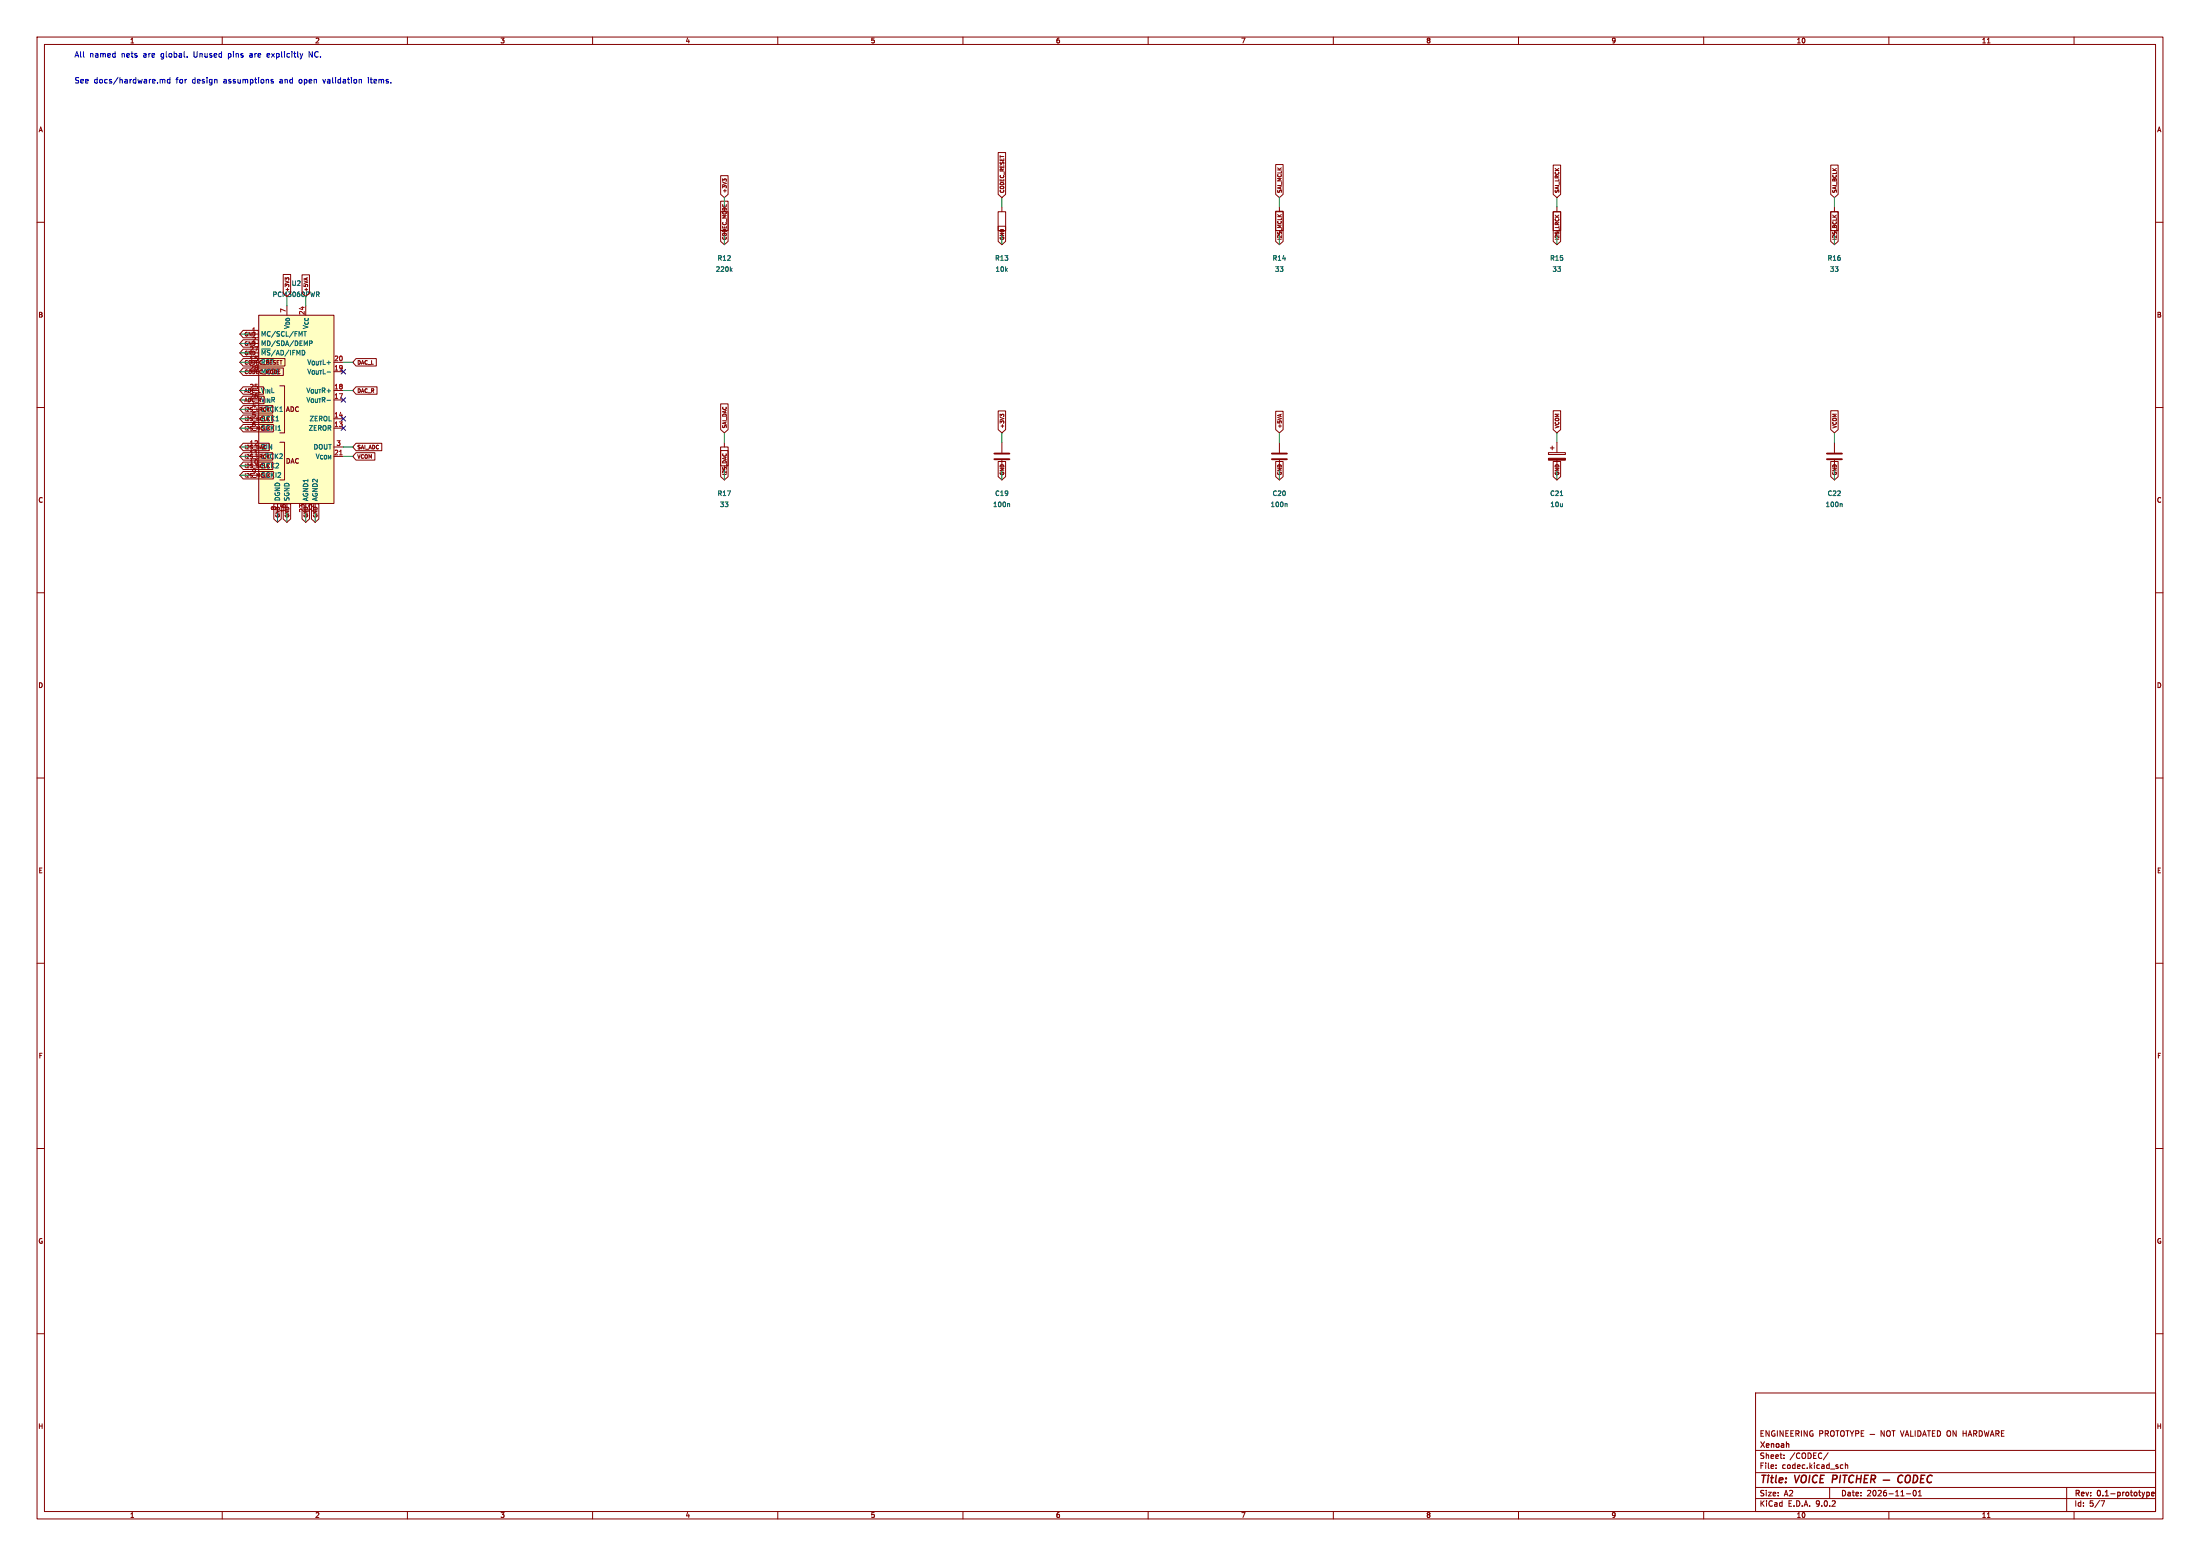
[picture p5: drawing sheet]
(kicad_sch (version 20250114) (generator "eeschema") (paper "A2")
   (title_block (title "VOICE PITCHER — CODEC") (date "2026-11-01") (rev "0.1-prototype")
    (company "Xenoah") (comment 1 "ENGINEERING PROTOTYPE — NOT VALIDATED ON HARDWARE"))
(lib_symbols (symbol "Audio:PCM3060" (exclude_from_sim no) (in_bom yes) (on_board yes) (property "Reference" "U" (at -9.398 26.67 0) (effects (font (size 1.27 1.27)))) (property "Value" "PCM3060" (at 8.89 26.67 0) (effects (font (size 1.27 1.27)))) (property "Footprint" "Package_SO:TSSOP-28_4.4x9.7mm_P0.65mm" (at 0 -42.418 0) (effects (font (size 1.27 1.27)) (hide yes))) (property "Datasheet" "https://www.ti.com/lit/gpn/pcm3060" (at 0 -39.624 0) (effects (font (size 1.27 1.27)) (hide yes))) (property "Description" "24-bit Asynchronous Stereo Audio Codec with 96/192kHz sampling rate, TSSOP-28" (at -1.016 -44.958 0) (effects (font (size 1.27 1.27)) (hide yes))) (property "ki_keywords" "audio codec 2ch 24bit 192kHz" (at 0 0 0) (effects (font (size 1.27 1.27)) (hide yes))) (property "ki_fp_filters" "TSSOP*4.4x9.7mm*P0.65mm*" (at 0 0 0) (effects (font (size 1.27 1.27)) (hide yes))) (symbol "PCM3060_0_1" (rectangle (start -10.16 25.4) (end 10.16 -25.4) (stroke (width 0.254) (type default)) (fill (type background))) (polyline (pts (xy -4.445 -6.35) (xy -3.175 -6.35) (xy -3.175 6.35) (xy -4.445 6.35)) (stroke (width 0) (type default)) (fill (type none))) (polyline (pts (xy -4.445 -8.89) (xy -3.175 -8.89) (xy -3.175 -19.05) (xy -4.445 -19.05)) (stroke (width 0) (type default)) (fill (type none)))) (symbol "PCM3060_1_1" (text "ADC" (at -1.016 0 0) (effects (font (size 1.27 1.27)))) (text "DAC" (at -1.016 -13.97 0) (effects (font (size 1.27 1.27)))) (pin input line (at -12.7 20.32 0) (length 2.54) (name "MC/SCL/FMT" (effects (font (size 1.27 1.27)))) (number "1" (effects (font (size 1.27 1.27))))) (pin input line (at -12.7 17.78 0) (length 2.54) (name "MD/SDA/DEMP" (effects (font (size 1.27 1.27)))) (number "2" (effects (font (size 1.27 1.27))))) (pin input line (at -12.7 15.24 0) (length 2.54) (name "~{MS}/AD/IFMD" (effects (font (size 1.27 1.27)))) (number "27" (effects (font (size 1.27 1.27))))) (pin input line (at -12.7 12.7 0) (length 2.54) (name "~{RST}" (effects (font (size 1.27 1.27)))) (number "15" (effects (font (size 1.27 1.27))))) (pin input line (at -12.7 10.16 0) (length 2.54) (name "MODE" (effects (font (size 1.27 1.27)))) (number "28" (effects (font (size 1.27 1.27))))) (pin input line (at -12.7 5.08 0) (length 2.54) (name "V_{IN}L" (effects (font (size 1.27 1.27)))) (number "25" (effects (font (size 1.27 1.27))))) (pin input line (at -12.7 2.54 0) (length 2.54) (name "V_{IN}R" (effects (font (size 1.27 1.27)))) (number "26" (effects (font (size 1.27 1.27))))) (pin bidirectional line (at -12.7 0 0) (length 2.54) (name "LRCK1" (effects (font (size 1.27 1.27)))) (number "4" (effects (font (size 1.27 1.27))))) (pin bidirectional line (at -12.7 -2.54 0) (length 2.54) (name "BCK1" (effects (font (size 1.27 1.27)))) (number "5" (effects (font (size 1.27 1.27))))) (pin input line (at -12.7 -5.08 0) (length 2.54) (name "SCKI1" (effects (font (size 1.27 1.27)))) (number "6" (effects (font (size 1.27 1.27))))) (pin input line (at -12.7 -10.16 0) (length 2.54) (name "DIN" (effects (font (size 1.27 1.27)))) (number "12" (effects (font (size 1.27 1.27))))) (pin bidirectional line (at -12.7 -12.7 0) (length 2.54) (name "LRCK2" (effects (font (size 1.27 1.27)))) (number "11" (effects (font (size 1.27 1.27))))) (pin bidirectional line (at -12.7 -15.24 0) (length 2.54) (name "BCK2" (effects (font (size 1.27 1.27)))) (number "10" (effects (font (size 1.27 1.27))))) (pin input line (at -12.7 -17.78 0) (length 2.54) (name "SCKI2" (effects (font (size 1.27 1.27)))) (number "9" (effects (font (size 1.27 1.27))))) (pin power_in line (at -5.08 -27.94 90) (length 2.54) (name "DGND" (effects (font (size 1.27 1.27)))) (number "8" (effects (font (size 1.27 1.27))))) (pin power_in line (at -2.54 27.94 270) (length 2.54) (name "V_{DD}" (effects (font (size 1.27 1.27)))) (number "7" (effects (font (size 1.27 1.27))))) (pin power_in line (at -2.54 -27.94 90) (length 2.54) (name "SGND" (effects (font (size 1.27 1.27)))) (number "16" (effects (font (size 1.27 1.27))))) (pin power_in line (at 2.54 27.94 270) (length 2.54) (name "V_{CC}" (effects (font (size 1.27 1.27)))) (number "24" (effects (font (size 1.27 1.27))))) (pin power_in line (at 2.54 -27.94 90) (length 2.54) (name "AGND1" (effects (font (size 1.27 1.27)))) (number "23" (effects (font (size 1.27 1.27))))) (pin power_in line (at 5.08 -27.94 90) (length 2.54) (name "AGND2" (effects (font (size 1.27 1.27)))) (number "22" (effects (font (size 1.27 1.27))))) (pin output line (at 12.7 12.7 180) (length 2.54) (name "V_{OUT}L+" (effects (font (size 1.27 1.27)))) (number "20" (effects (font (size 1.27 1.27))))) (pin output line (at 12.7 10.16 180) (length 2.54) (name "V_{OUT}L-" (effects (font (size 1.27 1.27)))) (number "19" (effects (font (size 1.27 1.27))))) (pin output line (at 12.7 5.08 180) (length 2.54) (name "V_{OUT}R+" (effects (font (size 1.27 1.27)))) (number "18" (effects (font (size 1.27 1.27))))) (pin output line (at 12.7 2.54 180) (length 2.54) (name "V_{OUT}R-" (effects (font (size 1.27 1.27)))) (number "17" (effects (font (size 1.27 1.27))))) (pin output line (at 12.7 -2.54 180) (length 2.54) (name "ZEROL" (effects (font (size 1.27 1.27)))) (number "14" (effects (font (size 1.27 1.27))))) (pin output line (at 12.7 -5.08 180) (length 2.54) (name "ZEROR" (effects (font (size 1.27 1.27)))) (number "13" (effects (font (size 1.27 1.27))))) (pin output line (at 12.7 -10.16 180) (length 2.54) (name "DOUT" (effects (font (size 1.27 1.27)))) (number "3" (effects (font (size 1.27 1.27))))) (pin output line (at 12.7 -12.7 180) (length 2.54) (name "V_{COM}" (effects (font (size 1.27 1.27)))) (number "21" (effects (font (size 1.27 1.27)))))) (embedded_fonts no))
(symbol "Device:C" (pin_numbers (hide yes)) (pin_names (offset 0.254)) (exclude_from_sim no) (in_bom yes) (on_board yes) (property "Reference" "C" (at 0.635 2.54 0) (effects (font (size 1.27 1.27)) (justify left))) (property "Value" "C" (at 0.635 -2.54 0) (effects (font (size 1.27 1.27)) (justify left))) (property "Footprint" "" (at 0.9652 -3.81 0) (effects (font (size 1.27 1.27)) (hide yes))) (property "Datasheet" "~" (at 0 0 0) (effects (font (size 1.27 1.27)) (hide yes))) (property "Description" "Unpolarized capacitor" (at 0 0 0) (effects (font (size 1.27 1.27)) (hide yes))) (property "ki_keywords" "cap capacitor" (at 0 0 0) (effects (font (size 1.27 1.27)) (hide yes))) (property "ki_fp_filters" "C_*" (at 0 0 0) (effects (font (size 1.27 1.27)) (hide yes))) (symbol "C_0_1" (polyline (pts (xy -2.032 0.762) (xy 2.032 0.762)) (stroke (width 0.508) (type default)) (fill (type none))) (polyline (pts (xy -2.032 -0.762) (xy 2.032 -0.762)) (stroke (width 0.508) (type default)) (fill (type none)))) (symbol "C_1_1" (pin passive line (at 0 3.81 270) (length 2.794) (name "~" (effects (font (size 1.27 1.27)))) (number "1" (effects (font (size 1.27 1.27))))) (pin passive line (at 0 -3.81 90) (length 2.794) (name "~" (effects (font (size 1.27 1.27)))) (number "2" (effects (font (size 1.27 1.27)))))) (embedded_fonts no))
(symbol "Device:C_Polarized" (pin_numbers (hide yes)) (pin_names (offset 0.254)) (exclude_from_sim no) (in_bom yes) (on_board yes) (property "Reference" "C" (at 0.635 2.54 0) (effects (font (size 1.27 1.27)) (justify left))) (property "Value" "C_Polarized" (at 0.635 -2.54 0) (effects (font (size 1.27 1.27)) (justify left))) (property "Footprint" "" (at 0.9652 -3.81 0) (effects (font (size 1.27 1.27)) (hide yes))) (property "Datasheet" "~" (at 0 0 0) (effects (font (size 1.27 1.27)) (hide yes))) (property "Description" "Polarized capacitor" (at 0 0 0) (effects (font (size 1.27 1.27)) (hide yes))) (property "ki_keywords" "cap capacitor" (at 0 0 0) (effects (font (size 1.27 1.27)) (hide yes))) (property "ki_fp_filters" "CP_*" (at 0 0 0) (effects (font (size 1.27 1.27)) (hide yes))) (symbol "C_Polarized_0_1" (rectangle (start -2.286 0.508) (end 2.286 1.016) (stroke (width 0) (type default)) (fill (type none))) (polyline (pts (xy -1.778 2.286) (xy -0.762 2.286)) (stroke (width 0) (type default)) (fill (type none))) (polyline (pts (xy -1.27 2.794) (xy -1.27 1.778)) (stroke (width 0) (type default)) (fill (type none))) (rectangle (start 2.286 -0.508) (end -2.286 -1.016) (stroke (width 0) (type default)) (fill (type outline)))) (symbol "C_Polarized_1_1" (pin passive line (at 0 3.81 270) (length 2.794) (name "~" (effects (font (size 1.27 1.27)))) (number "1" (effects (font (size 1.27 1.27))))) (pin passive line (at 0 -3.81 90) (length 2.794) (name "~" (effects (font (size 1.27 1.27)))) (number "2" (effects (font (size 1.27 1.27)))))) (embedded_fonts no))
(symbol "Device:R" (pin_numbers (hide yes)) (pin_names (offset 0)) (exclude_from_sim no) (in_bom yes) (on_board yes) (property "Reference" "R" (at 2.032 0 90) (effects (font (size 1.27 1.27)))) (property "Value" "R" (at 0 0 90) (effects (font (size 1.27 1.27)))) (property "Footprint" "" (at -1.778 0 90) (effects (font (size 1.27 1.27)) (hide yes))) (property "Datasheet" "~" (at 0 0 0) (effects (font (size 1.27 1.27)) (hide yes))) (property "Description" "Resistor" (at 0 0 0) (effects (font (size 1.27 1.27)) (hide yes))) (property "ki_keywords" "R res resistor" (at 0 0 0) (effects (font (size 1.27 1.27)) (hide yes))) (property "ki_fp_filters" "R_*" (at 0 0 0) (effects (font (size 1.27 1.27)) (hide yes))) (symbol "R_0_1" (rectangle (start -1.016 -2.54) (end 1.016 2.54) (stroke (width 0.254) (type default)) (fill (type none)))) (symbol "R_1_1" (pin passive line (at 0 3.81 270) (length 1.27) (name "~" (effects (font (size 1.27 1.27)))) (number "1" (effects (font (size 1.27 1.27))))) (pin passive line (at 0 -3.81 90) (length 1.27) (name "~" (effects (font (size 1.27 1.27)))) (number "2" (effects (font (size 1.27 1.27)))))) (embedded_fonts no)))
(text "All named nets are global. Unused pins are explicitly NC." (at 20 15 0) (effects (font (size 1.5 1.5)) (justify left)))
(text "See docs/hardware.md for design assumptions and open validation items." (at 20 22 0) (effects (font (size 1.5 1.5)) (justify left)))
(symbol (lib_id "Audio:PCM3060") (at 80.01 110.49 0) (unit 1) (in_bom yes) (on_board yes) (dnp no) (property "Reference" "U2" (at 80.01 76.49 0) (effects (font (size 1.27 1.27))))
    (property "Value" "PCM3060PWR" (at 80.01 79.49 0) (effects (font (size 1.27 1.27))))
    (property "Footprint" "VoicePitcher:Package_SO__TSSOP-28_4.4x9.7mm_P0.65mm" (at 80.01 110.49 0) (effects (font (size 1 1)) (hide yes)))
    (property "MPN" "PCM3060PWR" (at 80.01 110.49 0) (effects (font (size 1 1)) (hide yes)))
    (property "LCSC" "C2651841" (at 80.01 110.49 0) (effects (font (size 1 1)) (hide yes))))
(wire (pts (xy 67.31 90.16999999999999) (xy 64.77 90.17)) (stroke (width 0) (type default)))
(global_label "GND" (shape input) (at 64.77 90.17 0) (effects (font (size 1 1)) (justify left))
    (property "Intersheetrefs" "${INTERSHEET_REFS}" (at 64.77 90.17 0) (effects (font (size 1 1)) (hide yes))))
(wire (pts (xy 67.31 92.71) (xy 64.77 92.71)) (stroke (width 0) (type default)))
(global_label "GND" (shape input) (at 64.77 92.71 0) (effects (font (size 1 1)) (justify left))
    (property "Intersheetrefs" "${INTERSHEET_REFS}" (at 64.77 92.71 0) (effects (font (size 1 1)) (hide yes))))
(wire (pts (xy 67.31 95.25) (xy 64.77 95.25)) (stroke (width 0) (type default)))
(global_label "GND" (shape input) (at 64.77 95.25 0) (effects (font (size 1 1)) (justify left))
    (property "Intersheetrefs" "${INTERSHEET_REFS}" (at 64.77 95.25 0) (effects (font (size 1 1)) (hide yes))))
(wire (pts (xy 67.31 97.78999999999999) (xy 64.77 97.79)) (stroke (width 0) (type default)))
(global_label "CODEC_RESET" (shape input) (at 64.77 97.79 0) (effects (font (size 1 1)) (justify left))
    (property "Intersheetrefs" "${INTERSHEET_REFS}" (at 64.77 97.79 0) (effects (font (size 1 1)) (hide yes))))
(wire (pts (xy 67.31 100.33) (xy 64.77 100.33)) (stroke (width 0) (type default)))
(global_label "CODEC_MODE" (shape input) (at 64.77 100.33 0) (effects (font (size 1 1)) (justify left))
    (property "Intersheetrefs" "${INTERSHEET_REFS}" (at 64.77 100.33 0) (effects (font (size 1 1)) (hide yes))))
(wire (pts (xy 67.31 105.41) (xy 64.77 105.41)) (stroke (width 0) (type default)))
(global_label "ADC_L" (shape input) (at 64.77 105.41 0) (effects (font (size 1 1)) (justify left))
    (property "Intersheetrefs" "${INTERSHEET_REFS}" (at 64.77 105.41 0) (effects (font (size 1 1)) (hide yes))))
(wire (pts (xy 67.31 107.94999999999999) (xy 64.77 107.95)) (stroke (width 0) (type default)))
(global_label "ADC_R" (shape input) (at 64.77 107.95 0) (effects (font (size 1 1)) (justify left))
    (property "Intersheetrefs" "${INTERSHEET_REFS}" (at 64.77 107.95 0) (effects (font (size 1 1)) (hide yes))))
(wire (pts (xy 67.31 110.49) (xy 64.77 110.49)) (stroke (width 0) (type default)))
(global_label "I2S_LRCK" (shape input) (at 64.77 110.49 0) (effects (font (size 1 1)) (justify left))
    (property "Intersheetrefs" "${INTERSHEET_REFS}" (at 64.77 110.49 0) (effects (font (size 1 1)) (hide yes))))
(wire (pts (xy 67.31 113.03) (xy 64.77 113.03)) (stroke (width 0) (type default)))
(global_label "I2S_BCLK" (shape input) (at 64.77 113.03 0) (effects (font (size 1 1)) (justify left))
    (property "Intersheetrefs" "${INTERSHEET_REFS}" (at 64.77 113.03 0) (effects (font (size 1 1)) (hide yes))))
(wire (pts (xy 67.31 115.57) (xy 64.77 115.57)) (stroke (width 0) (type default)))
(global_label "I2S_MCLK" (shape input) (at 64.77 115.57 0) (effects (font (size 1 1)) (justify left))
    (property "Intersheetrefs" "${INTERSHEET_REFS}" (at 64.77 115.57 0) (effects (font (size 1 1)) (hide yes))))
(wire (pts (xy 67.31 120.64999999999999) (xy 64.77 120.65)) (stroke (width 0) (type default)))
(global_label "I2S_DAC" (shape input) (at 64.77 120.65 0) (effects (font (size 1 1)) (justify left))
    (property "Intersheetrefs" "${INTERSHEET_REFS}" (at 64.77 120.65 0) (effects (font (size 1 1)) (hide yes))))
(wire (pts (xy 67.31 123.19) (xy 64.77 123.19)) (stroke (width 0) (type default)))
(global_label "I2S_LRCK" (shape input) (at 64.77 123.19 0) (effects (font (size 1 1)) (justify left))
    (property "Intersheetrefs" "${INTERSHEET_REFS}" (at 64.77 123.19 0) (effects (font (size 1 1)) (hide yes))))
(wire (pts (xy 67.31 125.72999999999999) (xy 64.77 125.73)) (stroke (width 0) (type default)))
(global_label "I2S_BCLK" (shape input) (at 64.77 125.73 0) (effects (font (size 1 1)) (justify left))
    (property "Intersheetrefs" "${INTERSHEET_REFS}" (at 64.77 125.73 0) (effects (font (size 1 1)) (hide yes))))
(wire (pts (xy 67.31 128.26999999999998) (xy 64.77 128.27)) (stroke (width 0) (type default)))
(global_label "I2S_MCLK" (shape input) (at 64.77 128.27 0) (effects (font (size 1 1)) (justify left))
    (property "Intersheetrefs" "${INTERSHEET_REFS}" (at 64.77 128.27 0) (effects (font (size 1 1)) (hide yes))))
(wire (pts (xy 74.93 138.43) (xy 74.93 140.97)) (stroke (width 0) (type default)))
(global_label "GND" (shape input) (at 74.93 140.97 90) (effects (font (size 1 1)) (justify left))
    (property "Intersheetrefs" "${INTERSHEET_REFS}" (at 74.93 140.97 90) (effects (font (size 1 1)) (hide yes))))
(wire (pts (xy 77.47 82.55) (xy 77.47 80.01)) (stroke (width 0) (type default)))
(global_label "+3V3" (shape input) (at 77.47 80.01 270) (effects (font (size 1 1)) (justify left))
    (property "Intersheetrefs" "${INTERSHEET_REFS}" (at 77.47 80.01 270) (effects (font (size 1 1)) (hide yes))))
(wire (pts (xy 77.47 138.43) (xy 77.47 140.97)) (stroke (width 0) (type default)))
(global_label "GND" (shape input) (at 77.47 140.97 90) (effects (font (size 1 1)) (justify left))
    (property "Intersheetrefs" "${INTERSHEET_REFS}" (at 77.47 140.97 90) (effects (font (size 1 1)) (hide yes))))
(wire (pts (xy 82.55000000000001 82.55) (xy 82.55 80.01)) (stroke (width 0) (type default)))
(global_label "+5VA" (shape input) (at 82.55 80.01 270) (effects (font (size 1 1)) (justify left))
    (property "Intersheetrefs" "${INTERSHEET_REFS}" (at 82.55 80.01 270) (effects (font (size 1 1)) (hide yes))))
(wire (pts (xy 82.55000000000001 138.43) (xy 82.55 140.97)) (stroke (width 0) (type default)))
(global_label "GND" (shape input) (at 82.55 140.97 90) (effects (font (size 1 1)) (justify left))
    (property "Intersheetrefs" "${INTERSHEET_REFS}" (at 82.55 140.97 90) (effects (font (size 1 1)) (hide yes))))
(wire (pts (xy 85.09 138.43) (xy 85.09 140.97)) (stroke (width 0) (type default)))
(global_label "GND" (shape input) (at 85.09 140.97 90) (effects (font (size 1 1)) (justify left))
    (property "Intersheetrefs" "${INTERSHEET_REFS}" (at 85.09 140.97 90) (effects (font (size 1 1)) (hide yes))))
(wire (pts (xy 92.71000000000001 97.78999999999999) (xy 95.25 97.79)) (stroke (width 0) (type default)))
(global_label "DAC_L" (shape input) (at 95.25 97.79 180) (effects (font (size 1 1)) (justify left))
    (property "Intersheetrefs" "${INTERSHEET_REFS}" (at 95.25 97.79 180) (effects (font (size 1 1)) (hide yes))))
(no_connect (at 92.71000000000001 100.33))
(wire (pts (xy 92.71000000000001 105.41) (xy 95.25 105.41)) (stroke (width 0) (type default)))
(global_label "DAC_R" (shape input) (at 95.25 105.41 180) (effects (font (size 1 1)) (justify left))
    (property "Intersheetrefs" "${INTERSHEET_REFS}" (at 95.25 105.41 180) (effects (font (size 1 1)) (hide yes))))
(no_connect (at 92.71000000000001 107.94999999999999))
(no_connect (at 92.71000000000001 113.03))
(no_connect (at 92.71000000000001 115.57))
(wire (pts (xy 92.71000000000001 120.64999999999999) (xy 95.25 120.65)) (stroke (width 0) (type default)))
(global_label "SAI_ADC" (shape input) (at 95.25 120.65 180) (effects (font (size 1 1)) (justify left))
    (property "Intersheetrefs" "${INTERSHEET_REFS}" (at 95.25 120.65 180) (effects (font (size 1 1)) (hide yes))))
(wire (pts (xy 92.71000000000001 123.19) (xy 95.25 123.19)) (stroke (width 0) (type default)))
(global_label "VCOM" (shape input) (at 95.25 123.19 180) (effects (font (size 1 1)) (justify left))
    (property "Intersheetrefs" "${INTERSHEET_REFS}" (at 95.25 123.19 180) (effects (font (size 1 1)) (hide yes))))
(symbol (lib_id "Device:R") (at 195.58 59.69 0) (unit 1) (in_bom yes) (on_board yes) (dnp no) (property "Reference" "R12" (at 195.58 69.69 0) (effects (font (size 1.27 1.27))))
    (property "Value" "220k" (at 195.58 72.69 0) (effects (font (size 1.27 1.27))))
    (property "Footprint" "VoicePitcher:Resistor_SMD__R_0603_1608Metric" (at 195.58 59.69 0) (effects (font (size 1 1)) (hide yes)))
    (property "MPN" "0603WAF2203T5E" (at 195.58 59.69 0) (effects (font (size 1 1)) (hide yes)))
    (property "LCSC" "C22961" (at 195.58 59.69 0) (effects (font (size 1 1)) (hide yes))))
(wire (pts (xy 195.58 55.879999999999995) (xy 195.58 53.34)) (stroke (width 0) (type default)))
(global_label "+3V3" (shape input) (at 195.58 53.34 270) (effects (font (size 1 1)) (justify left))
    (property "Intersheetrefs" "${INTERSHEET_REFS}" (at 195.58 53.34 270) (effects (font (size 1 1)) (hide yes))))
(wire (pts (xy 195.58 63.5) (xy 195.58 66.04)) (stroke (width 0) (type default)))
(global_label "CODEC_MODE" (shape input) (at 195.58 66.04 90) (effects (font (size 1 1)) (justify left))
    (property "Intersheetrefs" "${INTERSHEET_REFS}" (at 195.58 66.04 90) (effects (font (size 1 1)) (hide yes))))
(symbol (lib_id "Device:R") (at 270.51 59.69 0) (unit 1) (in_bom yes) (on_board yes) (dnp no) (property "Reference" "R13" (at 270.51 69.69 0) (effects (font (size 1.27 1.27))))
    (property "Value" "10k" (at 270.51 72.69 0) (effects (font (size 1.27 1.27))))
    (property "Footprint" "VoicePitcher:Resistor_SMD__R_0603_1608Metric" (at 270.51 59.69 0) (effects (font (size 1 1)) (hide yes)))
    (property "MPN" "0603WAF1002T5E" (at 270.51 59.69 0) (effects (font (size 1 1)) (hide yes)))
    (property "LCSC" "C25804" (at 270.51 59.69 0) (effects (font (size 1 1)) (hide yes))))
(wire (pts (xy 270.51 55.879999999999995) (xy 270.51 53.34)) (stroke (width 0) (type default)))
(global_label "CODEC_RESET" (shape input) (at 270.51 53.34 270) (effects (font (size 1 1)) (justify left))
    (property "Intersheetrefs" "${INTERSHEET_REFS}" (at 270.51 53.34 270) (effects (font (size 1 1)) (hide yes))))
(wire (pts (xy 270.51 63.5) (xy 270.51 66.04)) (stroke (width 0) (type default)))
(global_label "GND" (shape input) (at 270.51 66.04 90) (effects (font (size 1 1)) (justify left))
    (property "Intersheetrefs" "${INTERSHEET_REFS}" (at 270.51 66.04 90) (effects (font (size 1 1)) (hide yes))))
(symbol (lib_id "Device:R") (at 345.44 59.69 0) (unit 1) (in_bom yes) (on_board yes) (dnp no) (property "Reference" "R14" (at 345.44 69.69 0) (effects (font (size 1.27 1.27))))
    (property "Value" "33" (at 345.44 72.69 0) (effects (font (size 1.27 1.27))))
    (property "Footprint" "VoicePitcher:Resistor_SMD__R_0603_1608Metric" (at 345.44 59.69 0) (effects (font (size 1 1)) (hide yes)))
    (property "MPN" "0603WAF330JT5E" (at 345.44 59.69 0) (effects (font (size 1 1)) (hide yes)))
    (property "LCSC" "C23140" (at 345.44 59.69 0) (effects (font (size 1 1)) (hide yes))))
(wire (pts (xy 345.44 55.879999999999995) (xy 345.44 53.34)) (stroke (width 0) (type default)))
(global_label "SAI_MCLK" (shape input) (at 345.44 53.34 270) (effects (font (size 1 1)) (justify left))
    (property "Intersheetrefs" "${INTERSHEET_REFS}" (at 345.44 53.34 270) (effects (font (size 1 1)) (hide yes))))
(wire (pts (xy 345.44 63.5) (xy 345.44 66.04)) (stroke (width 0) (type default)))
(global_label "I2S_MCLK" (shape input) (at 345.44 66.04 90) (effects (font (size 1 1)) (justify left))
    (property "Intersheetrefs" "${INTERSHEET_REFS}" (at 345.44 66.04 90) (effects (font (size 1 1)) (hide yes))))
(symbol (lib_id "Device:R") (at 420.37 59.69 0) (unit 1) (in_bom yes) (on_board yes) (dnp no) (property "Reference" "R15" (at 420.37 69.69 0) (effects (font (size 1.27 1.27))))
    (property "Value" "33" (at 420.37 72.69 0) (effects (font (size 1.27 1.27))))
    (property "Footprint" "VoicePitcher:Resistor_SMD__R_0603_1608Metric" (at 420.37 59.69 0) (effects (font (size 1 1)) (hide yes)))
    (property "MPN" "0603WAF330JT5E" (at 420.37 59.69 0) (effects (font (size 1 1)) (hide yes)))
    (property "LCSC" "C23140" (at 420.37 59.69 0) (effects (font (size 1 1)) (hide yes))))
(wire (pts (xy 420.37 55.879999999999995) (xy 420.37 53.34)) (stroke (width 0) (type default)))
(global_label "SAI_LRCK" (shape input) (at 420.37 53.34 270) (effects (font (size 1 1)) (justify left))
    (property "Intersheetrefs" "${INTERSHEET_REFS}" (at 420.37 53.34 270) (effects (font (size 1 1)) (hide yes))))
(wire (pts (xy 420.37 63.5) (xy 420.37 66.04)) (stroke (width 0) (type default)))
(global_label "I2S_LRCK" (shape input) (at 420.37 66.04 90) (effects (font (size 1 1)) (justify left))
    (property "Intersheetrefs" "${INTERSHEET_REFS}" (at 420.37 66.04 90) (effects (font (size 1 1)) (hide yes))))
(symbol (lib_id "Device:R") (at 495.3 59.69 0) (unit 1) (in_bom yes) (on_board yes) (dnp no) (property "Reference" "R16" (at 495.3 69.69 0) (effects (font (size 1.27 1.27))))
    (property "Value" "33" (at 495.3 72.69 0) (effects (font (size 1.27 1.27))))
    (property "Footprint" "VoicePitcher:Resistor_SMD__R_0603_1608Metric" (at 495.3 59.69 0) (effects (font (size 1 1)) (hide yes)))
    (property "MPN" "0603WAF330JT5E" (at 495.3 59.69 0) (effects (font (size 1 1)) (hide yes)))
    (property "LCSC" "C23140" (at 495.3 59.69 0) (effects (font (size 1 1)) (hide yes))))
(wire (pts (xy 495.3 55.879999999999995) (xy 495.3 53.34)) (stroke (width 0) (type default)))
(global_label "SAI_BCLK" (shape input) (at 495.3 53.34 270) (effects (font (size 1 1)) (justify left))
    (property "Intersheetrefs" "${INTERSHEET_REFS}" (at 495.3 53.34 270) (effects (font (size 1 1)) (hide yes))))
(wire (pts (xy 495.3 63.5) (xy 495.3 66.04)) (stroke (width 0) (type default)))
(global_label "I2S_BCLK" (shape input) (at 495.3 66.04 90) (effects (font (size 1 1)) (justify left))
    (property "Intersheetrefs" "${INTERSHEET_REFS}" (at 495.3 66.04 90) (effects (font (size 1 1)) (hide yes))))
(symbol (lib_id "Device:R") (at 195.58 123.19 0) (unit 1) (in_bom yes) (on_board yes) (dnp no) (property "Reference" "R17" (at 195.58 133.19 0) (effects (font (size 1.27 1.27))))
    (property "Value" "33" (at 195.58 136.19 0) (effects (font (size 1.27 1.27))))
    (property "Footprint" "VoicePitcher:Resistor_SMD__R_0603_1608Metric" (at 195.58 123.19 0) (effects (font (size 1 1)) (hide yes)))
    (property "MPN" "0603WAF330JT5E" (at 195.58 123.19 0) (effects (font (size 1 1)) (hide yes)))
    (property "LCSC" "C23140" (at 195.58 123.19 0) (effects (font (size 1 1)) (hide yes))))
(wire (pts (xy 195.58 119.38) (xy 195.58 116.84)) (stroke (width 0) (type default)))
(global_label "SAI_DAC" (shape input) (at 195.58 116.84 270) (effects (font (size 1 1)) (justify left))
    (property "Intersheetrefs" "${INTERSHEET_REFS}" (at 195.58 116.84 270) (effects (font (size 1 1)) (hide yes))))
(wire (pts (xy 195.58 127.0) (xy 195.58 129.54)) (stroke (width 0) (type default)))
(global_label "I2S_DAC" (shape input) (at 195.58 129.54 90) (effects (font (size 1 1)) (justify left))
    (property "Intersheetrefs" "${INTERSHEET_REFS}" (at 195.58 129.54 90) (effects (font (size 1 1)) (hide yes))))
(symbol (lib_id "Device:C") (at 270.51 123.19 0) (unit 1) (in_bom yes) (on_board yes) (dnp no) (property "Reference" "C19" (at 270.51 133.19 0) (effects (font (size 1.27 1.27))))
    (property "Value" "100n" (at 270.51 136.19 0) (effects (font (size 1.27 1.27))))
    (property "Footprint" "VoicePitcher:Capacitor_SMD__C_0603_1608Metric" (at 270.51 123.19 0) (effects (font (size 1 1)) (hide yes)))
    (property "MPN" "CC0603KRX7R9BB104" (at 270.51 123.19 0) (effects (font (size 1 1)) (hide yes)))
    (property "LCSC" "C14663" (at 270.51 123.19 0) (effects (font (size 1 1)) (hide yes))))
(wire (pts (xy 270.51 119.38) (xy 270.51 116.84)) (stroke (width 0) (type default)))
(global_label "+3V3" (shape input) (at 270.51 116.84 270) (effects (font (size 1 1)) (justify left))
    (property "Intersheetrefs" "${INTERSHEET_REFS}" (at 270.51 116.84 270) (effects (font (size 1 1)) (hide yes))))
(wire (pts (xy 270.51 127.0) (xy 270.51 129.54)) (stroke (width 0) (type default)))
(global_label "GND" (shape input) (at 270.51 129.54 90) (effects (font (size 1 1)) (justify left))
    (property "Intersheetrefs" "${INTERSHEET_REFS}" (at 270.51 129.54 90) (effects (font (size 1 1)) (hide yes))))
(symbol (lib_id "Device:C") (at 345.44 123.19 0) (unit 1) (in_bom yes) (on_board yes) (dnp no) (property "Reference" "C20" (at 345.44 133.19 0) (effects (font (size 1.27 1.27))))
    (property "Value" "100n" (at 345.44 136.19 0) (effects (font (size 1.27 1.27))))
    (property "Footprint" "VoicePitcher:Capacitor_SMD__C_0603_1608Metric" (at 345.44 123.19 0) (effects (font (size 1 1)) (hide yes)))
    (property "MPN" "CC0603KRX7R9BB104" (at 345.44 123.19 0) (effects (font (size 1 1)) (hide yes)))
    (property "LCSC" "C14663" (at 345.44 123.19 0) (effects (font (size 1 1)) (hide yes))))
(wire (pts (xy 345.44 119.38) (xy 345.44 116.84)) (stroke (width 0) (type default)))
(global_label "+5VA" (shape input) (at 345.44 116.84 270) (effects (font (size 1 1)) (justify left))
    (property "Intersheetrefs" "${INTERSHEET_REFS}" (at 345.44 116.84 270) (effects (font (size 1 1)) (hide yes))))
(wire (pts (xy 345.44 127.0) (xy 345.44 129.54)) (stroke (width 0) (type default)))
(global_label "GND" (shape input) (at 345.44 129.54 90) (effects (font (size 1 1)) (justify left))
    (property "Intersheetrefs" "${INTERSHEET_REFS}" (at 345.44 129.54 90) (effects (font (size 1 1)) (hide yes))))
(symbol (lib_id "Device:C_Polarized") (at 420.37 123.19 0) (unit 1) (in_bom yes) (on_board yes) (dnp no) (property "Reference" "C21" (at 420.37 133.19 0) (effects (font (size 1.27 1.27))))
    (property "Value" "10u" (at 420.37 136.19 0) (effects (font (size 1.27 1.27))))
    (property "Footprint" "VoicePitcher:Capacitor_SMD__CP_Elec_4x5.8" (at 420.37 123.19 0) (effects (font (size 1 1)) (hide yes)))
    (property "MPN" "UWT1C100MCL1GB" (at 420.37 123.19 0) (effects (font (size 1 1)) (hide yes)))
    (property "LCSC" "" (at 420.37 123.19 0) (effects (font (size 1 1)) (hide yes))))
(wire (pts (xy 420.37 119.38) (xy 420.37 116.84)) (stroke (width 0) (type default)))
(global_label "VCOM" (shape input) (at 420.37 116.84 270) (effects (font (size 1 1)) (justify left))
    (property "Intersheetrefs" "${INTERSHEET_REFS}" (at 420.37 116.84 270) (effects (font (size 1 1)) (hide yes))))
(wire (pts (xy 420.37 127.0) (xy 420.37 129.54)) (stroke (width 0) (type default)))
(global_label "GND" (shape input) (at 420.37 129.54 90) (effects (font (size 1 1)) (justify left))
    (property "Intersheetrefs" "${INTERSHEET_REFS}" (at 420.37 129.54 90) (effects (font (size 1 1)) (hide yes))))
(symbol (lib_id "Device:C") (at 495.3 123.19 0) (unit 1) (in_bom yes) (on_board yes) (dnp no) (property "Reference" "C22" (at 495.3 133.19 0) (effects (font (size 1.27 1.27))))
    (property "Value" "100n" (at 495.3 136.19 0) (effects (font (size 1.27 1.27))))
    (property "Footprint" "VoicePitcher:Capacitor_SMD__C_0603_1608Metric" (at 495.3 123.19 0) (effects (font (size 1 1)) (hide yes)))
    (property "MPN" "CC0603KRX7R9BB104" (at 495.3 123.19 0) (effects (font (size 1 1)) (hide yes)))
    (property "LCSC" "C14663" (at 495.3 123.19 0) (effects (font (size 1 1)) (hide yes))))
(wire (pts (xy 495.3 119.38) (xy 495.3 116.84)) (stroke (width 0) (type default)))
(global_label "VCOM" (shape input) (at 495.3 116.84 270) (effects (font (size 1 1)) (justify left))
    (property "Intersheetrefs" "${INTERSHEET_REFS}" (at 495.3 116.84 270) (effects (font (size 1 1)) (hide yes))))
(wire (pts (xy 495.3 127.0) (xy 495.3 129.54)) (stroke (width 0) (type default)))
(global_label "GND" (shape input) (at 495.3 129.54 90) (effects (font (size 1 1)) (justify left))
    (property "Intersheetrefs" "${INTERSHEET_REFS}" (at 495.3 129.54 90) (effects (font (size 1 1)) (hide yes)))))
